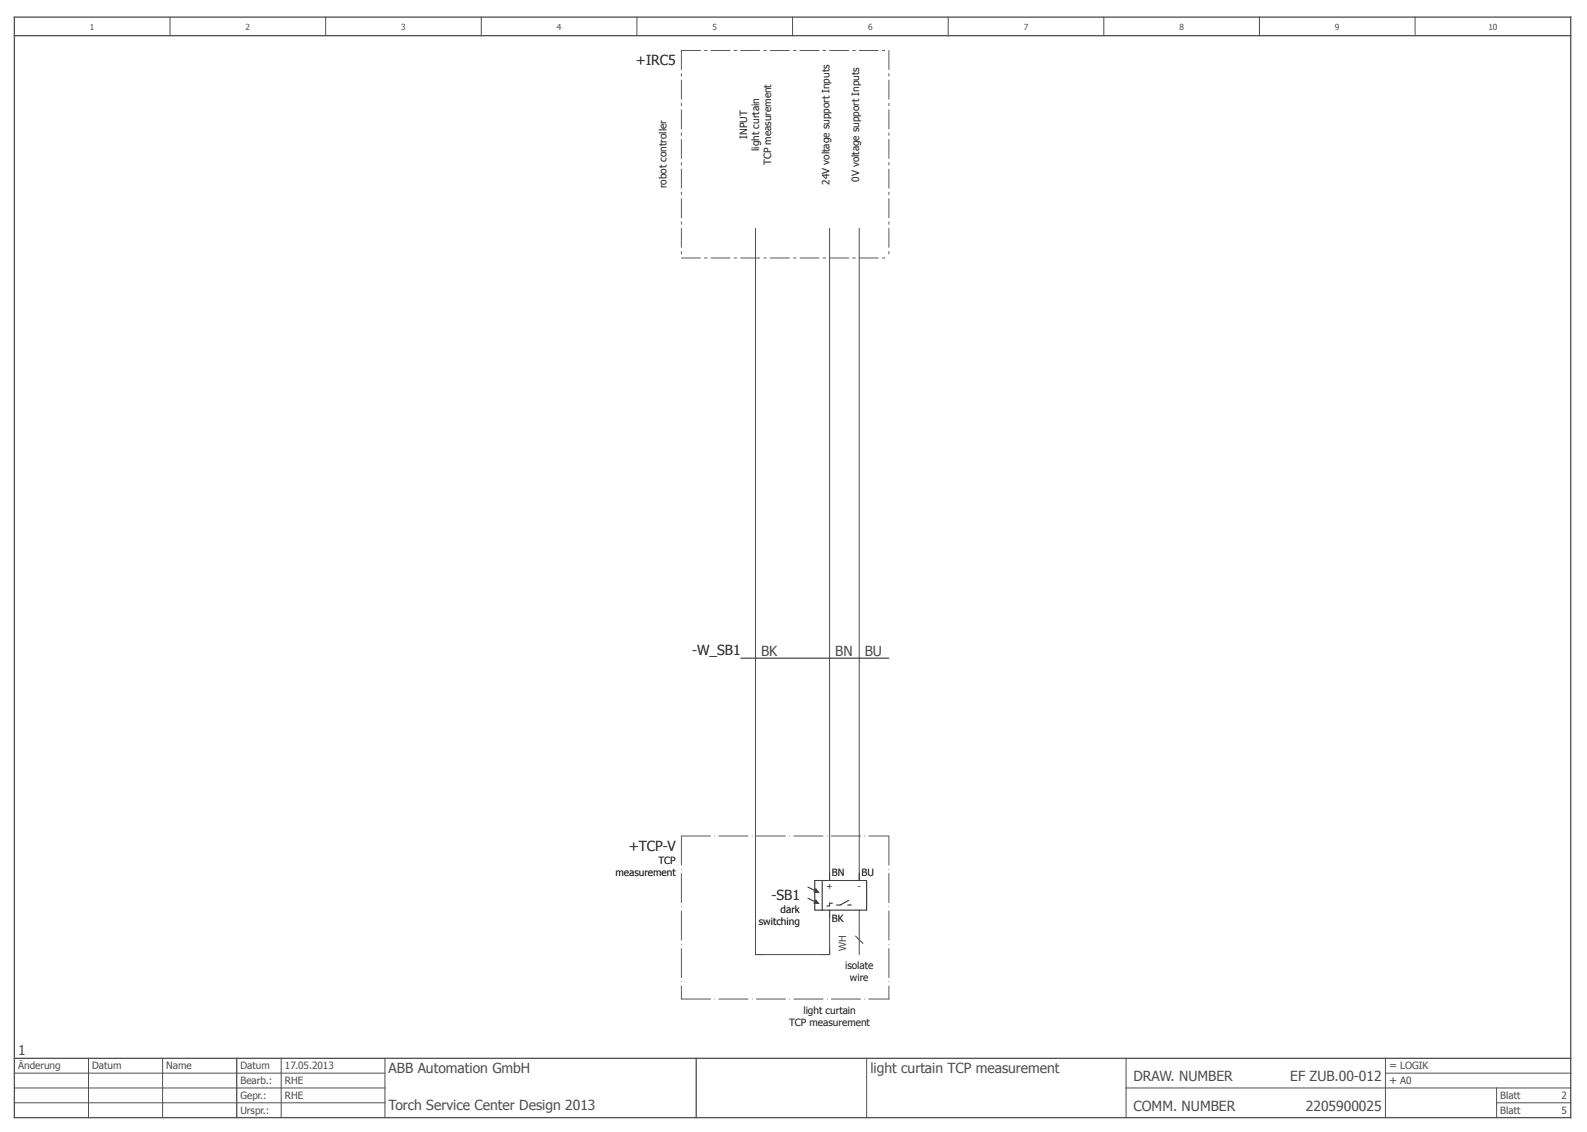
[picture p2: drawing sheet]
<svg xmlns="http://www.w3.org/2000/svg" width="428mm" height="306mm" viewBox="0 0 428 306" stroke-linecap="round" stroke-linejoin="round" font-family="sans-serif">
<g fill="none" stroke="#4f4f4f" stroke-width=".27">
<path d="M45.9 4.6v5M87.9 4.6v5M129.9 4.6v5M171.9 4.6v5M213.9 4.6v5M255.9 4.6v5M297.9 4.6v5M339.9 4.6v5M381.9 4.6v5M3.9 297.6h100M3.9 293.6h100M3.9 289.6h100"/>
<path d="M23.9 285.6v16M43.9 285.6v16M75.9 285.6v16M103.9 285.6v16M233.9 285.6v16M303.9 293.6h120M303.9 285.6v16M373.9 289.6h50M373.9 285.6v16M403.9 297.6h20M403.9 293.6v8"/>
</g>
<path d="M3.9 9.6h420M3.9 4.6h420v297h-420zM3.9 285.6h420M63.9 285.6v16M187.9 285.6v16" fill="none" stroke="#4f4f4f" stroke-width=".35"/>
<path d="M203.9 61.6v196h20v-12M223.9 61.6v176M231.9 61.6v176M230.9 252.6l2 2M231.9 245.6v12" fill="none" stroke="#4c4c4c" stroke-width=".27"/>
<g fill="none" stroke="#1c1c1c" stroke-width=".27">
<path d="M199.9 177.6h40M218 239.4l1.9 1M219.9 237.6h14v8h-14zM220.1 240h.1M220.1 240l.8 .8-1.2-.1zM221.9 237.6v8M223.9 235.6v2M231.9 235.6v2M218 242.4l1.9 1M220.1 243h.1M220.1 243l.8 .8-1.2-.1zM223.9 245.6v2"/>
<path d="M224.6 243.8h-.7v.7h-.8M228.8 244.3h1M229 243l-2.2 1.3h-1"/>
</g>
<g fill="#1c1c1c" stroke="#1c1c1c" stroke-width=".27">
<path d="M220.1 243l.8 .8-1.2-.1z"/>
<path d="M220.1 240l.8 .8-1.2-.1z"/>
</g>
<path d="M183.9 225.6h56M183.9 225.6v44M239.9 225.6v44M183.9 269.6h56" fill="none" stroke="#585858" stroke-width=".27" stroke-dasharray="7.9 1.1 0 1.1"/>
<path d="M183.9 13.6h56M183.9 13.6v56M239.9 13.6v56M183.9 69.6h56" fill="none" stroke="#585858" stroke-width=".27" stroke-dasharray="5.1 1.1 .7 1.1"/>
<g font-size="3.7" fill="#1c1c1c">
<text x="171.6" y="17.6">+IRC5</text>
<text x="186.8" y="176.9">-W_SB1</text>
<text x="169.7" y="229.6">+TCP-V</text>
<text x="208.2" y="243">-SB1</text>
</g>
<g font-size="3.7" fill="#4c4c4c">
<text x="205.4" y="177.1">BK</text>
<text x="225.4" y="177.1">BN</text>
<text x="233.4" y="177.1">BU</text>
</g>
<g font-size="3.7" fill="#4f4f4f">
<text x="4.9" y="284.6">1</text>
<text x="104.9" y="289.6">ABB Automation GmbH</text>
<text x="234.9" y="289.6">light curtain TCP measurement</text>
<text x="305.9" y="291.9">DRAW. NUMBER</text>
<text x="348.2" y="291.9">EF ZUB.00-012</text>
<text x="104.9" y="299.6">Torch Service Center Design 2013</text>
<text x="305.9" y="299.9">COMM. NUMBER</text>
<text x="352.4" y="299.9">2205900025</text>
</g>
<g font-size="3" fill="#4f4f4f">
<text x="374.9" y="292.6">+ A0</text>
<text x="374.9" y="288.6">= LOGIK</text>
</g>
<g font-size="2.7" fill="#1c1c1c">
<text x="201.6" y="37.4" transform="rotate(-90 201.6 37.4)">INPUT</text>
<text x="204.9" y="40.7" transform="rotate(-90 204.9 40.7)">light curtain</text>
<text x="208.1" y="44.5" transform="rotate(-90 208.1 44.5)">TCP measurement</text>
<text x="179.9" y="50.8" transform="rotate(-90 179.9 50.8)">robot controller</text>
<text x="223.9" y="49.8" transform="rotate(-90 223.9 49.8)">24V voltage support Inputs</text>
<text x="231.9" y="49.1" transform="rotate(-90 231.9 49.1)">0V voltage support Inputs</text>
<text x="228.1" y="261.6">isolate</text>
<text x="229.4" y="264.9">wire</text>
<text x="216.8" y="273.6">light curtain</text>
<text x="213" y="276.9">TCP measurement</text>
</g>
<g font-size="2.7">
<text x="177.7" y="233.1">TCP</text>
<text x="166.1" y="236.4">measurement</text>
<text x="224.5" y="236.5">BN</text>
<text x="232.5" y="236.5">BU</text>
<text x="204.8" y="249.7">switching</text>
<text x="210.7" y="246.5">dark</text>
<text x="224.5" y="248.7">BK</text>
</g>
<text font-size="2.7" fill="#4c4c4c" x="228.4" y="256.6" transform="rotate(-90 228.4 256.6)">WH</text>
<g font-size="2.7" fill="#4f4f4f">
<text x="4.9" y="288.6">Änderung</text>
<text x="24.9" y="288.6">Datum</text>
<text x="44.9" y="288.6">Name</text>
<text x="64.9" y="292.6">Bearb.:</text>
<text x="64.9" y="288.6">Datum</text>
<text x="76.9" y="288.6">17.05.2013</text>
<text x="76.9" y="292.6">RHE</text>
<text x="64.9" y="296.6">Gepr.:</text>
<text x="76.9" y="296.6">RHE</text>
<text x="404.9" y="296.6">Blatt</text>
<text x="421.4" y="296.6">2</text>
<text x="64.9" y="300.6">Urspr.:</text>
<text x="404.9" y="300.6">Blatt</text>
<text x="421.4" y="300.6">5</text>
</g>
<g font-size="2.3" fill="#4f4f4f">
<text x="24.3" y="8.2">1</text>
<text x="66.3" y="8.2">2</text>
<text x="108.3" y="8.2">3</text>
<text x="150.3" y="8.2">4</text>
<text x="192.3" y="8.2">5</text>
<text x="234.3" y="8.2">6</text>
<text x="276.3" y="8.2">7</text>
<text x="318.3" y="8.2">8</text>
<text x="360.3" y="8.2">9</text>
<text x="401.7" y="8.2">10</text>
</g>
<g font-size="2.3" fill="#1c1c1c">
<text x="223.1" y="239.9">+</text>
<text x="231.5" y="239.9">-</text>
</g>
</svg>
